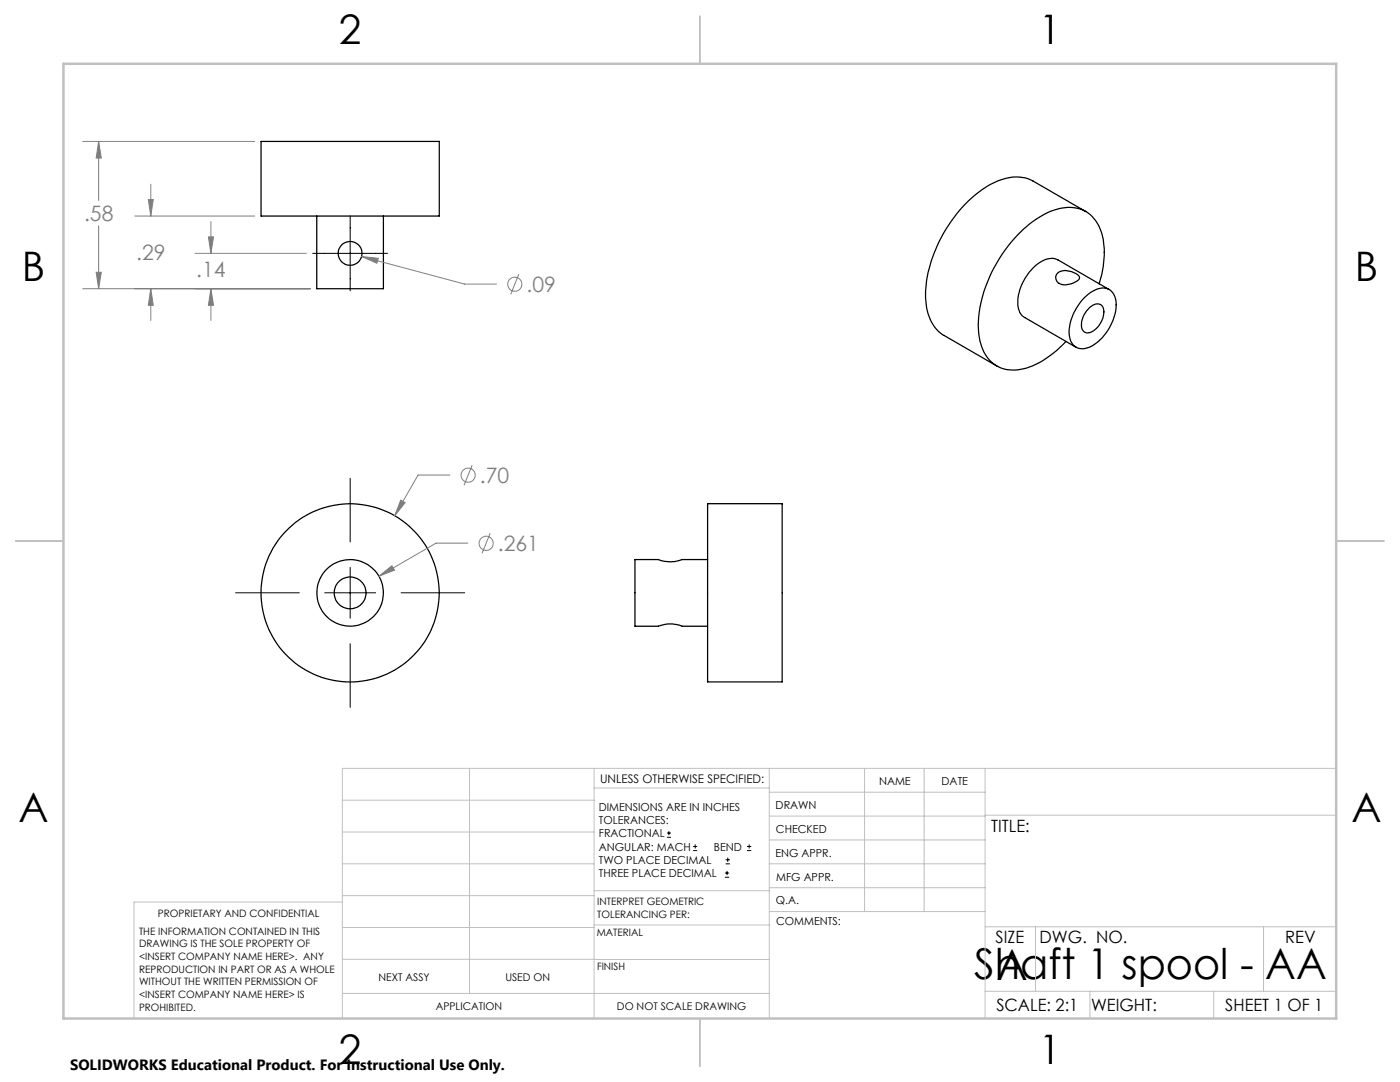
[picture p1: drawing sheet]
<svg xmlns="http://www.w3.org/2000/svg" width="279mm" height="216mm" viewBox="0 0 279 216" stroke-linecap="round" stroke-linejoin="round" font-family="sans-serif">
<g fill="none" stroke="#000" stroke-width=".25">
<path d="M52.1 28.2h35.6v14.9h-35.6zM63.2 43.1v14.5h13.3v-14.5M211 54.5a3.2 3.2 0 0 1 3.8 .1 .78 .78 0 0 1 .6 .7 .78 .78 0 0 1-.5 .8 3.7 3.7 0 0 1-3.8 .3l-.3-.6-.1-.5zM216.4 59.4a5.2 5.2 0 0 1 4.5-1.8 3.2 3.2 0 0 1 1.8 3.6 9.9 9.9 0 0 1-5.6 8.2 2.64 2.64 0 0 1-3.7-2.5 10.2 10.2 0 0 1 3-7.5zM216.7 42.2l-10.5-6.1a8.2 8.2 0 0 0-7.7 .3 26.4 26.4 0 0 0-12.4 14.9 19.2 19.2 0 0 0-.9 11.3 7.3 7.3 0 0 0 3.2 4.3l10.5 6.1M219.4 56.6a16.1 16.1 0 0 0-.1-11.6 6.5 6.5 0 0 0-8-3.4 20.3 20.3 0 0 0-10.8 8.4 25.2 25.2 0 0 0-5.1 16.9 7.5 7.5 0 0 0 4.6 6.6 10.5 10.5 0 0 0 9-2.1l1.8-1.4 1.9-1.9M221.4 57.8l-10.3-5.9a3.9 3.9 0 0 0-4.3 1 9.8 9.8 0 0 0-3.5 8.8l.4 .9 .6 .7 10.4 6M217.3 61.5a1.96 1.96 0 0 1 2.5-.6 3.4 3.4 0 0 1-.5 4.2 2.47 2.47 0 0 1-2.8 1.2 2.46 2.46 0 0 1-.4-3l.8-1.3zM141.2 100.5h14.9v35.6h-14.9zM141.2 111.7h-5.1a6.3 6.3 0 0 1-4.7 0h-4.7v13.3h4.7a6.3 6.3 0 0 1 4.7 0h5.1"/>
<circle cx="69.9" cy="50.6" r="2.38"/>
<circle cx="69.9" cy="118.3" r="6.6"/>
<circle cx="69.9" cy="118.3" r="3.2"/>
<circle cx="69.9" cy="118.3" r="17.8"/>
</g>
<g fill="none" stroke="#808080" stroke-width=".2">
<path d="M16.5 28.2h34.3M19.7 28.2l.5 3.3h-1zM19.7 28.2v11.8M29.6 39.8h1l-.5 3.3zM30.1 36.8v6.3M16.5 57.6h45.4M19.2 54.3h1l-.5 3.3zM19.7 45v12.6M26.9 43.1h23.9M30.1 57.6l.5 3.3h-1zM30.1 57.6v6.4M38.9 50.6h22.2"/>
<path d="M41.6 47.3h1l-.5 3.3zM42.1 57.6l.5 3.3h-1zM42.1 44.2v6.4M42.1 57.6v6.4M72.2 51.2l3.3 .3-.3 1zM72.2 51.2l20.5 5.5h6.4M103.5 54.7l-1.6 4M80 99.8l.9 .5-2.1 2.6zM89.8 94.8h-6.4l-4.6 8.1M94.2 92.8l-1.6 4M75.6 115l2.6-2.1 .5 .9zM93.4 108.4h-6.4l-11.4 6.6"/>
<path d="M97.8 106.4l-1.6 4"/>
<circle cx="102.7" cy="56.7" r="1.42"/>
<circle cx="93.4" cy="94.8" r="1.41"/>
<circle cx="97" cy="108.4" r="1.4"/>
</g>
<g fill="none" stroke="#000" stroke-width=".2">
<path d="M62.4 50.6h14.9M69.9 43.1v14.9M69.9 95.4v12.7M47 118.3h12.7M64.8 118.3h10.2M69.9 113.2v10.2M80 118.3h12.7M69.9 128.4v12.7M133.1 167.1h.8M133.1 166.2h.8M133.5 165.8v.9M138.3 169.7h.8"/>
<path d="M138.3 168.9h.8M138.7 168.5v.8M144.7 175h.8M144.7 174.2h.8M144.8 172.4h.9M144.8 171.6h.9M145.1 173.8v.8M145.2 171.1v.9M149.1 169.7h.8M149.1 168.9h.8M149.5 168.5v.8"/>
</g>
<g fill="none" stroke="#c0c0c0" stroke-width=".2">
<path d="M68.3 159.7h50.3M93.7 153.3v44.9M118.6 153.3v49.9M118.6 157.2h34.9M153.5 153.3v49.9M153.5 158.1h43.1M172.5 153.3v28.6M184.4 153.3v28.6M196.6 153.3v49.9M266.7 153.3h-198.4v49.9M68.3 178.7h50.3M68.3 172.4h50.3"/>
<path d="M68.3 166h50.3M68.3 180h-41.6v23.2M118.6 177.7h35M153.5 167.6h43.1M153.5 162.8h43.1M153.5 172.4h43.1M153.5 177.1h43.1M196.6 162.7h70.1M68.3 198.2h85.2M68.3 191.4l85.2 .1M68.3 185.1h50.3M118.6 184.6h35"/>
<path d="M153.6 181.9h43M196.6 197.8h70.1M196.6 184.9h70.1M206.7 184.9v12.9M217.5 197.8v5.4M242.2 197.8v5.4M252.2 184.9v12.9"/>
</g>
<path d="M139.7 3.2v9.5M3.1 107.9h9.6M266.7 107.9h9.5M139.7 203.2v9.6" fill="none" stroke="#c0c0c0" stroke-width=".25"/>
<path d="M12.7 12.7h254v190.5h-254z" fill="none" stroke="#c0c0c0" stroke-width=".5"/>
<path d="M80 99.8l-1.2 3.1 2.1-2.6zM75.6 115l3.1-1.2-.5-.9zM42.1 57.6l.5 3.3h-1zM41.6 47.3h1l-.5 3.3zM72.2 51.2l3 1.3 .3-1zM30.1 57.6l.5 3.3h-1zM29.6 39.8h1l-.5 3.3zM19.2 54.3h1l-.5 3.3zM19.7 28.2l.5 3.3h-1z" fill="#808080"/>
<g font-size="8.5">
<text x="194.4" y="195.4">Shaft 1 spool - AA</text>
<text x="198.9" y="195.5">A</text>
</g>
<g font-size="8.1">
<text x="67.6" y="8.9">2</text>
<text x="207.3" y="8.9">1</text>
<text x="4.4" y="56.1">B</text>
<text x="270.4" y="56.1">B</text>
<text x="3.7" y="164.1">A</text>
<text x="269.7" y="164.1">A</text>
<text x="67.6" y="212.4">2</text>
<text x="207.3" y="212.4">1</text>
</g>
<g font-size="4.2" fill="#808080">
<text x="16.8" y="44.1">.58</text>
<text x="27.2" y="51.9">.29</text>
<text x="39.2" y="55.3">.14</text>
<text x="105.1" y="58.2">.09</text>
<text x="95.8" y="96.4">.70</text>
<text x="99.4" y="109.9">.261</text>
</g>
<g font-size="3.4">
<text x="197.8" y="166">TITLE:</text>
<text x="198.7" y="188.1">SIZE</text>
<text x="207.5" y="188.1">DWG. NO.</text>
<text x="256.5" y="188.2">REV</text>
<text x="198.8" y="201.7">SCALE: 2:1</text>
<text x="217.7" y="201.8">WEIGHT:</text>
<text x="244.5" y="201.7">SHEET 1 OF 1</text>
</g>
<text font-size="3" x="14" y="213.5">SOLIDWORKS Educational Product. For Instructional Use Only.</text>
<text font-size="2.4" x="119.8" y="156.2">UNLESS OTHERWISE SPECIFIED:</text>
<g font-size="2.2">
<text x="119.5" y="161.8">DIMENSIONS ARE IN INCHES</text>
<text x="154.8" y="161.4">DRAWN</text>
<text x="175.4" y="156.6">NAME</text>
<text x="187.9" y="156.7">DATE</text>
<text x="119.5" y="164.4">TOLERANCES:</text>
<text x="119.5" y="167.1">FRACTIONAL</text>
<text x="154.9" y="166.3">CHECKED</text>
<text x="119.5" y="169.7">ANGULAR: MACH</text>
<text x="119.5" y="172.4">TWO PLACE DECIMAL</text>
<text x="142.5" y="169.7">BEND</text>
<text x="154.8" y="170.9">ENG APPR.</text>
<text x="119.5" y="175">THREE PLACE DECIMAL</text>
<text x="154.9" y="175.7">MFG APPR.</text>
<text x="154.9" y="180.4">Q.A.</text>
<text x="154.9" y="184.6">COMMENTS:</text>
</g>
<g font-size="2.1">
<text x="75.5" y="195.7">NEXT ASSY</text>
<text x="100.9" y="195.7">USED ON</text>
<text x="86.9" y="201.5">APPLICATION</text>
<text x="123.1" y="201.6">DO NOT SCALE DRAWING</text>
</g>
<g font-size="2">
<text x="31.5" y="182.9">PROPRIETARY AND CONFIDENTIAL</text>
<text x="119.2" y="180.6">INTERPRET GEOMETRIC</text>
<text x="119.2" y="183.1">TOLERANCING PER:</text>
<text x="27.8" y="186.5">THE INFORMATION CONTAINED IN THIS</text>
<text x="27.8" y="189">DRAWING IS THE SOLE PROPERTY OF</text>
<text x="27.8" y="191.6">&lt;INSERT COMPANY NAME HERE&gt;. ANY</text>
<text x="119.1" y="186.7">MATERIAL</text>
<text x="27.8" y="194.1">REPRODUCTION IN PART OR AS A WHOLE</text>
<text x="27.8" y="196.6">WITHOUT THE WRITTEN PERMISSION OF</text>
<text x="119.1" y="193.5">FINISH</text>
<text x="27.8" y="199.1">&lt;INSERT COMPANY NAME HERE&gt; IS</text>
<text x="27.8" y="201.7">PROHIBITED.</text>
</g>
</svg>
